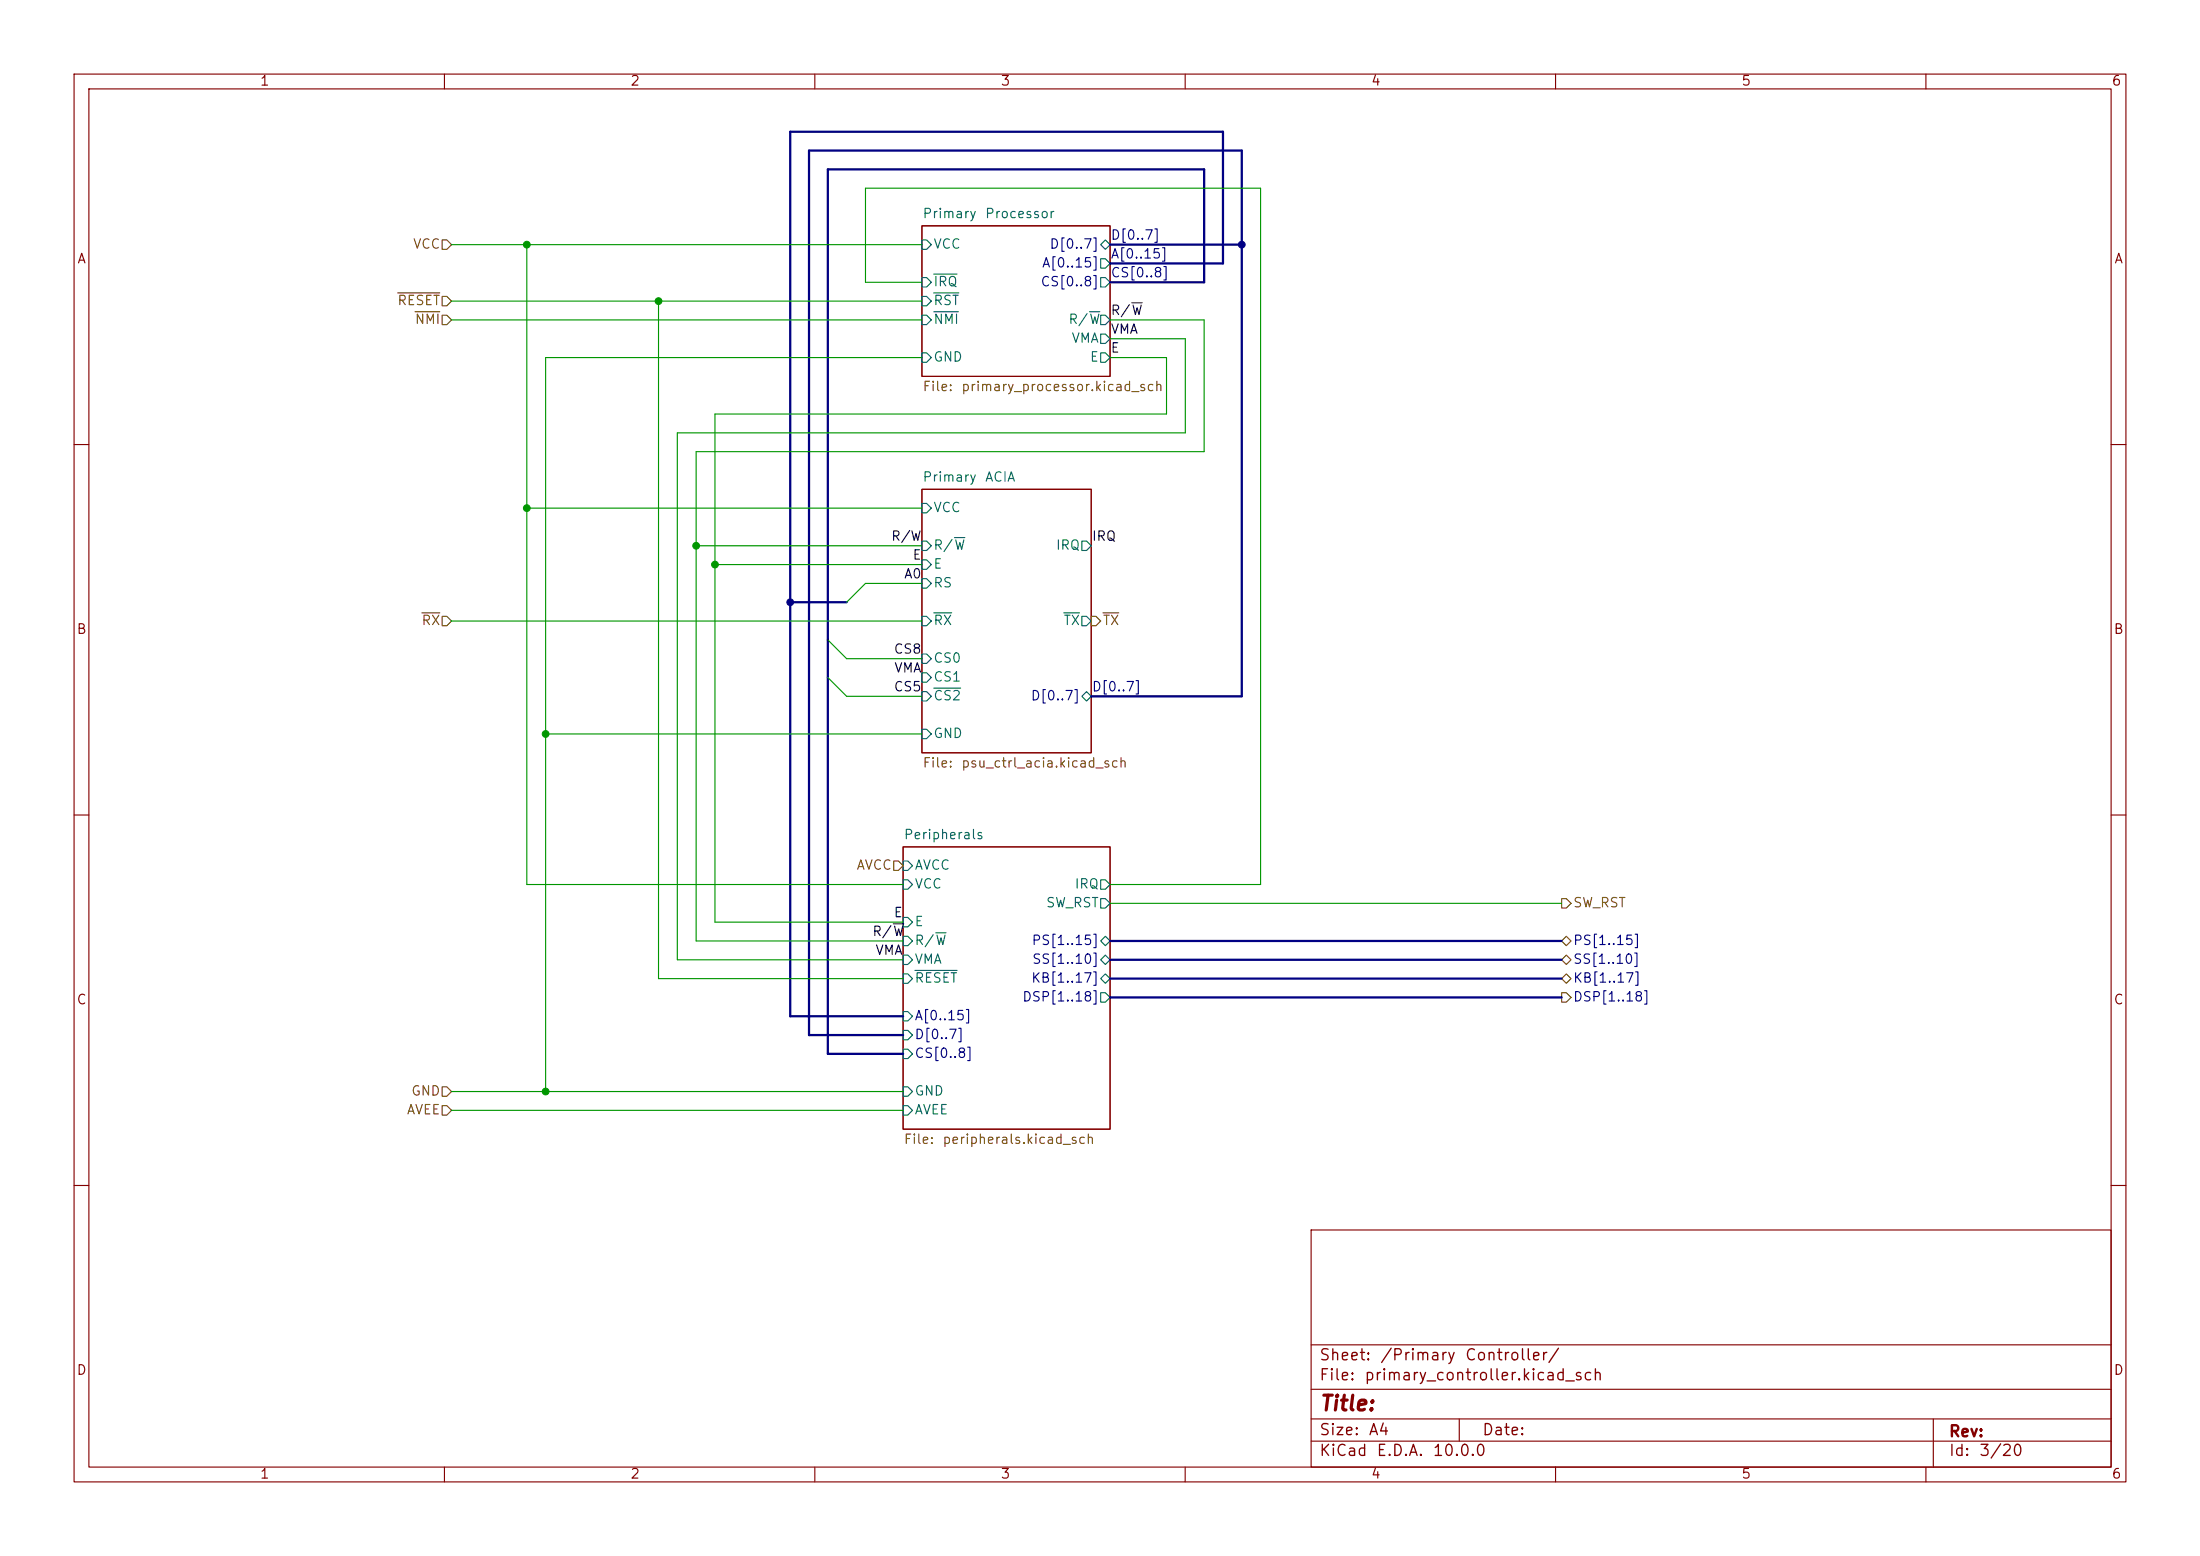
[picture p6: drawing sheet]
<svg xmlns="http://www.w3.org/2000/svg" width="297mm" height="210mm" viewBox="0 0 297 210" stroke-linecap="round" stroke-linejoin="round" font-family="sans-serif">
<g fill="none" stroke="#840000" stroke-width=".15">
<path d="M10 10h277v190h-277zM12 12h273v186h-273zM60 10v2M110 10v2M160 10v2M210 10v2M260 10v2M124.5 30.5h25.4v20.3h-25.4zM10 60h2M124.5 66h22.8v35.6h-22.8zM285 60h2M10 110h2"/>
<path d="M121.9 114.3h28v38.1h-28zM285 110h2M10 160h2M177 166h108v32h-108zM285 160h2M60 198v2M110 198v2M160 198v2M177 194.5h108M177 191.5h108M177 187.5h108M177 181.5h108"/>
<path d="M197 191.5v3M210 198v2M260 198v2M261 191.5v6.5"/>
</g>
<g fill="none" stroke="#006464" stroke-width=".15">
<path d="M124.5 32.4h.6l.6 .6-.6 .7h-.6zM124.5 37.5h.6l.6 .6-.6 .6h-.6zM126 39.5h3.4M126 37h3.2M148.6 34.9h.6l.7 .7-.7 .6h-.6zM148.6 37.5h.6l.7 .6-.7 .6h-.6zM148.6 33l.6-.6 .7 .6-.7 .7zM124.5 47.6h.6l.6 .7-.6 .6h-.6zM124.5 40h.6l.6 .6-.6 .7h-.6zM124.5 42.5h.6l.6 .7-.6 .6h-.6zM126 42.1h3.4M147.1 42.1h1.4"/>
<path d="M148.6 42.5h.6l.7 .7-.7 .6h-.6zM148.6 47.6h.6l.7 .7-.7 .6h-.6zM148.6 45.1h.6l.7 .6-.7 .7h-.6zM124.5 67.9h.6l.6 .7-.6 .6h-.6zM124.5 73h.6l.6 .7-.6 .6h-.6zM124.5 75.6h.6l.6 .6-.6 .6h-.6zM124.5 78.1h.6l.6 .6-.6 .7h-.6zM128.9 72.6h1.4M146 73h.7l.6 .7-.6 .6h-.7zM124.5 83.2h.6l.6 .6-.6 .7h-.6zM124.5 98.4h.6l.6 .7-.6 .6h-.6zM124.5 88.3h.6l.6 .6-.6 .6h-.6z"/>
<path d="M124.5 90.8h.6l.6 .6-.6 .7h-.6zM124.5 93.3h.6l.6 .7-.6 .6h-.6zM126 82.7h2.5M126 92.9h3.7M143.6 82.7h2.1M146 94l.7-.7 .6 .7-.6 .6zM146 83.2h.7l.6 .6-.6 .7h-.7zM121.9 118.7h.7l.6 .7-.6 .6h-.7zM121.9 116.2h.7l.6 .6-.6 .7h-.7zM148.6 118.7h.6l.7 .7-.7 .6h-.6zM121.9 139.1h.7l.6 .6-.6 .6h-.7zM121.9 131.4h.7l.6 .7-.6 .6h-.7z"/>
<path d="M121.9 126.4h.7l.6 .6-.6 .6h-.7zM121.9 123.8h.7l.6 .7-.6 .6h-.7zM121.9 136.5h.7l.6 .7-.6 .6h-.7zM121.9 128.9h.7l.6 .6-.6 .7h-.7zM123.5 131h5.7M126.3 125.9h1.4M148.6 129.5l.6-.6 .7 .6-.7 .7zM148.6 127l.6-.6 .7 .6-.7 .6zM148.6 134h.6l.7 .6-.7 .7h-.6zM148.6 121.3h.6l.7 .6-.7 .7h-.6zM149.2 131.4l.7 .7-.7 .6-.6-.6zM121.9 141.6h.7l.6 .6-.6 .7h-.7z"/>
<path d="M121.9 146.7h.7l.6 .6-.6 .7h-.7zM121.9 149.2h.7l.6 .7-.6 .6h-.7z"/>
</g>
<g fill="none" stroke="#725600" stroke-width=".15">
<path d="M53.7 39.5h5.7M59.7 32.4h.6l.7 .6-.7 .7h-.6zM56 42.1h3.4M59.7 40h.6l.7 .6-.7 .7h-.6zM59.7 42.5h.6l.7 .7-.7 .6h-.6zM56.9 82.7h2.5M59.7 83.2h.6l.7 .6-.7 .7h-.6zM147.3 83.2h.7l.6 .6-.6 .7h-.7zM148.9 82.7h2.1M120.6 116.2h.7l.6 .6-.6 .7h-.7zM210.8 134h.7l.6 .6-.6 .7h-.7zM210.8 121.3h.7l.6 .6-.6 .7h-.7z"/>
<path d="M210.8 127l.7-.6 .6 .6-.6 .6zM210.8 132.1l.7-.7 .6 .7-.6 .6zM210.8 129.5l.7-.6 .6 .6-.6 .7zM59.7 149.2h.6l.7 .7-.7 .6h-.6zM59.7 146.7h.6l.7 .6-.7 .7h-.6z"/>
</g>
<path d="M152.8 40.9h1.4M120.6 124.7h1.4" fill="none" stroke="#0f0f0f" stroke-width=".15"/>
<path d="M149.9 33h17.7M149.9 38.1h12.7v-15.2h-50.8v119.3h10.1M149.9 35.6h15.2v-17.8h-58.4v119.4h15.2M106.7 81.3h7.6M147.3 94h20.3v-73.7h-58.4v119.4h12.7M149.9 134.6h60.9M149.9 129.5h60.9M149.9 127h60.9M149.9 132.1h60.9" fill="none" stroke="#000084" stroke-width=".3"/>
<g fill="none" stroke="#009600" stroke-width=".15">
<path d="M61 33h63.5M71.1 33v86.4h50.8M124.5 38.1h-7.7v-12.7h53.4v94h-20.3M61 43.2h63.5M61 40.6h63.5M88.9 40.6v91.5h33M124.5 48.3h-50.8v99M149.9 45.7h10.1v12.7h-68.6v71.1h30.5M149.9 43.2h12.7v17.8h-68.6v66h27.9M149.9 48.3h7.6v7.6h-61v68.6h25.4M71.1 68.6h53.4M94 73.7h30.5"/>
<path d="M96.5 76.2h28M124.5 78.7h-7.7l-2.5 2.6M61 83.8h63.5M73.7 99.1h50.8M111.8 91.4l2.5 2.6h10.2M111.8 86.4l2.5 2.5h10.2M149.9 121.9h60.9M61 149.9h60.9M61 147.3h60.9"/>
</g>
<g fill="#009600" stroke="#009600" stroke-width=".14">
<circle cx="73.7" cy="99.1" r=".46"/>
<circle cx="73.7" cy="147.3" r=".46"/>
<circle cx="94" cy="73.7" r=".46"/>
<circle cx="71.1" cy="68.6" r=".46"/>
<circle cx="71.1" cy="33" r=".46"/>
<circle cx="96.5" cy="76.2" r=".46"/>
<circle cx="88.9" cy="40.6" r=".46"/>
</g>
<g fill="#000084" stroke="#000084" stroke-width=".14">
<circle cx="167.6" cy="33" r=".46"/>
<circle cx="106.7" cy="81.3" r=".46"/>
</g>
<text font-size="2" fill="#840000" x="178" y="190.9">Title:</text>
<g font-size="1.5" fill="#840000">
<text x="178" y="184">Sheet:</text>
<text x="186.2" y="184">/Primary</text>
<text x="197.7" y="184">Controller/</text>
<text x="178" y="186.7">File:</text>
<text x="184.1" y="186.7">primary_controller.kicad_sch</text>
<text x="178" y="196.9">KiCad</text>
<text x="178" y="194.1">Size:</text>
<text x="184.7" y="194.1">A4</text>
<text x="185.7" y="196.9">E.D.A.</text>
<text x="193.3" y="196.9">10.0.0</text>
<text x="200" y="194.1">Date:</text>
<text x="263" y="194.3">Rev:</text>
<text x="263" y="196.9">Id:</text>
<text x="267.1" y="196.9">3/20</text>
</g>
<g font-size="1.3" fill="#840000">
<text x="35" y="11.9">1</text>
<text x="85" y="11.9">2</text>
<text x="135" y="11.9">3</text>
<text x="185" y="11.9">4</text>
<text x="235" y="11.9">5</text>
<text x="285" y="11.9">6</text>
<text x="10.3" y="35.9">A</text>
<text x="285.3" y="35.9">A</text>
<text x="10.3" y="85.9">B</text>
<text x="285.3" y="85.9">B</text>
<text x="10.3" y="135.9">C</text>
<text x="285.3" y="135.9">C</text>
<text x="10.3" y="185.9">D</text>
<text x="285.3" y="185.9">D</text>
<text x="35" y="199.9">1</text>
<text x="85" y="199.9">2</text>
<text x="135" y="199.9">3</text>
<text x="185" y="199.9">4</text>
<text x="235" y="199.9">5</text>
<text x="285" y="199.9">6</text>
</g>
<g font-size="1.3" fill="#006464">
<text x="124.5" y="29.8">Primary</text>
<text x="132.9" y="29.8">Processor</text>
<text x="125.9" y="33.9">VCC</text>
<text x="125.9" y="41.5">RST</text>
<text x="125.9" y="39">IRQ</text>
<text x="125.9" y="44">NMI</text>
<text x="144.1" y="44">R/W</text>
<text x="144.6" y="46.6">VMA</text>
<text x="125.9" y="49.1">GND</text>
<text x="147" y="49.1">E</text>
<text x="124.5" y="65.3">Primary</text>
<text x="132.9" y="65.3">ACIA</text>
<text x="125.9" y="69.4">VCC</text>
<text x="125.9" y="74.5">R/W</text>
<text x="125.9" y="77.1">E</text>
<text x="142.5" y="74.5">IRQ</text>
<text x="125.9" y="79.6">RS</text>
<text x="125.9" y="84.7">RX</text>
<text x="125.9" y="89.8">CS0</text>
<text x="143.5" y="84.7">TX</text>
<text x="125.9" y="92.3">CS1</text>
<text x="125.9" y="94.8">CS2</text>
<text x="125.9" y="99.9">GND</text>
<text x="121.9" y="113.6">Peripherals</text>
<text x="123.4" y="117.7">AVCC</text>
<text x="123.4" y="120.2">VCC</text>
<text x="123.4" y="125.3">E</text>
<text x="141.1" y="122.8">SW_RST</text>
<text x="145" y="120.2">IRQ</text>
<text x="123.4" y="127.9">R/W</text>
<text x="123.4" y="130.4">VMA</text>
<text x="123.4" y="132.9">RESET</text>
<text x="123.4" y="148.2">GND</text>
<text x="123.4" y="150.7">AVEE</text>
</g>
<g font-size="1.3" fill="#725600">
<text x="55.7" y="33.9">VCC</text>
<text x="53.6" y="41.5">RESET</text>
<text x="55.9" y="44">NMI</text>
<text x="124.5" y="53.1">File:</text>
<text x="129.7" y="53.1">primary_processor.kicad_sch</text>
<text x="56.8" y="84.7">RX</text>
<text x="148.8" y="84.7">TX</text>
<text x="124.5" y="103.9">File:</text>
<text x="129.7" y="103.9">psu_ctrl_acia.kicad_sch</text>
<text x="115.5" y="117.7">AVCC</text>
<text x="212.3" y="122.8">SW_RST</text>
<text x="55.4" y="148.2">GND</text>
<text x="54.8" y="150.7">AVEE</text>
<text x="121.9" y="154.7">File:</text>
<text x="127.1" y="154.7">peripherals.kicad_sch</text>
</g>
<g font-size="1.3" fill="#000084">
<text x="141.6" y="33.9">D[0..7]</text>
<text x="149.9" y="32.7">D[0..7]</text>
<text x="149.9" y="35.2">A[0..15]</text>
<text x="140.4" y="39">CS[0..8]</text>
<text x="140.6" y="36.4">A[0..15]</text>
<text x="149.9" y="37.8">CS[0..8]</text>
<text x="139.1" y="94.8">D[0..7]</text>
<text x="147.3" y="93.6">D[0..7]</text>
<text x="139.2" y="127.9">PS[1..15]</text>
<text x="139.2" y="130.4">SS[1..10]</text>
<text x="212.3" y="127.9">PS[1..15]</text>
<text x="212.3" y="130.4">SS[1..10]</text>
<text x="137.9" y="135.5">DSP[1..18]</text>
<text x="139.1" y="132.9">KB[1..17]</text>
<text x="212.3" y="135.5">DSP[1..18]</text>
<text x="212.3" y="132.9">KB[1..17]</text>
<text x="123.4" y="140.6">D[0..7]</text>
<text x="123.4" y="143.1">CS[0..8]</text>
<text x="123.4" y="138">A[0..15]</text>
</g>
<g font-size="1.3" fill="#0f0f0f">
<text x="149.9" y="42.8">R/W</text>
<text x="149.9" y="45.4">VMA</text>
<text x="149.9" y="47.9">E</text>
<text x="120.2" y="73.3">R/W</text>
<text x="123.1" y="75.9">E</text>
<text x="147.3" y="73.3">IRQ</text>
<text x="122" y="78.4">A0</text>
<text x="120.6" y="88.6">CS8</text>
<text x="120.6" y="93.6">CS5</text>
<text x="120.6" y="91.1">VMA</text>
<text x="120.6" y="124.1">E</text>
<text x="117.7" y="126.7">R/W</text>
<text x="118.1" y="129.2">VMA</text>
</g>
</svg>
